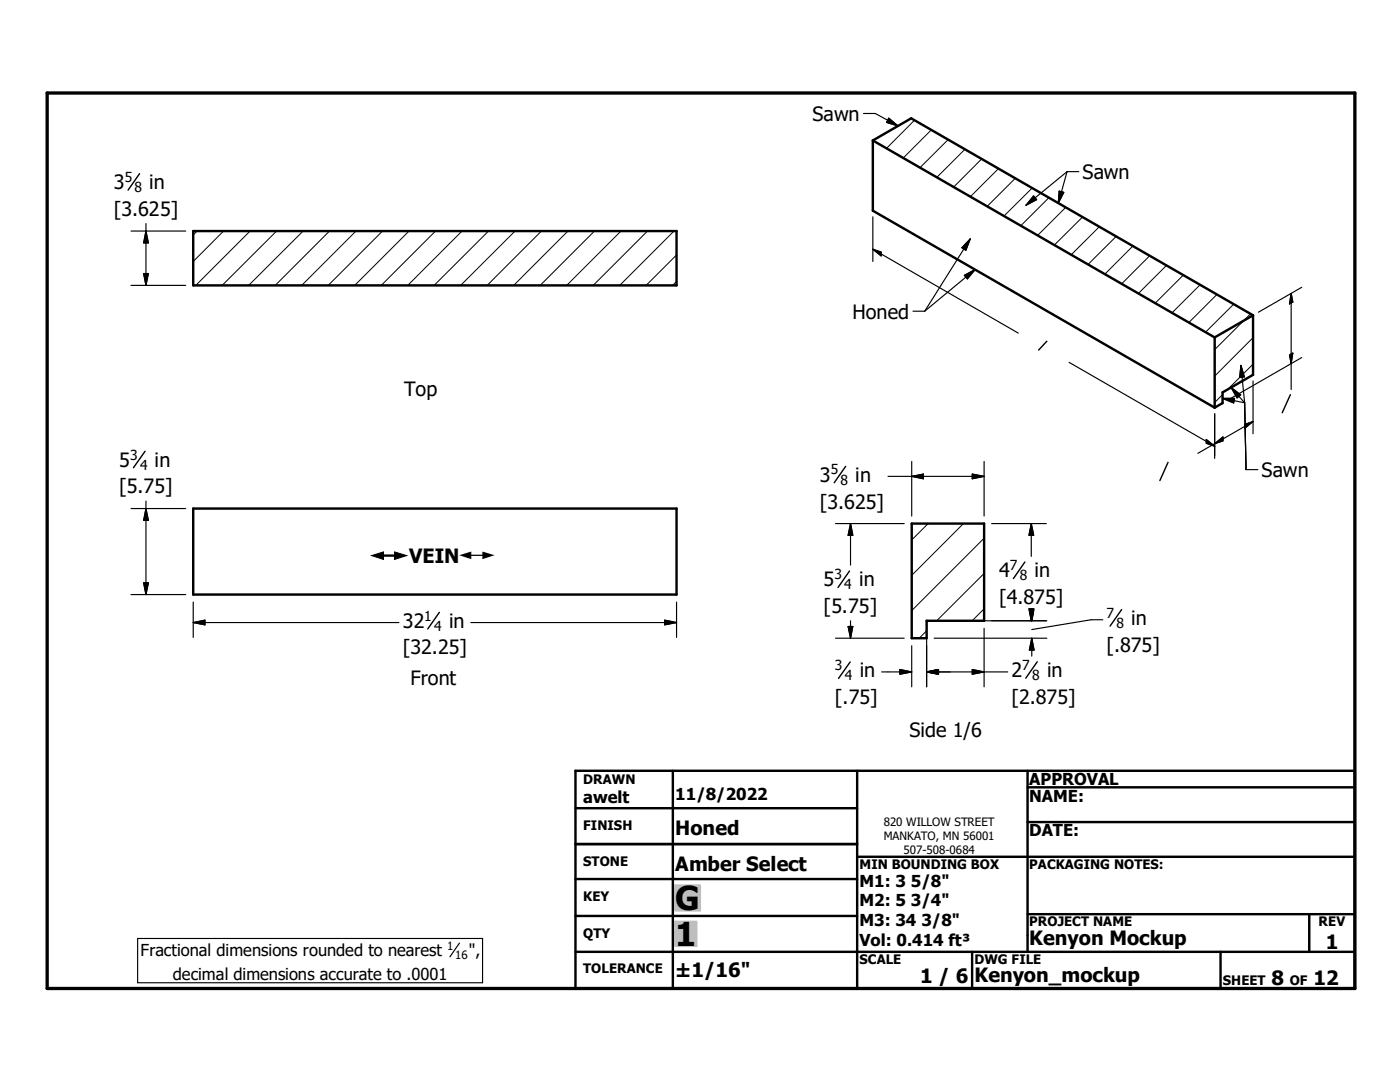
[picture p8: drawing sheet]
<svg xmlns="http://www.w3.org/2000/svg" width="279mm" height="216mm" viewBox="0 0 279 216" stroke-linecap="round" stroke-linejoin="round" font-family="sans-serif">
<g fill="none" stroke="#000" stroke-width=".48">
<path d="M174.2 28v14l68.2 39.3M174.2 28l68.2 39.3M174.2 28l7.6-4.4 68.3 39.3M38.6 46.1h96.4v10.8h-96.4zM242.4 67.3v14M250.1 62.9l-7.7 4.4M250.1 62.9v11.9l-6.1 3.5v2.1l-1.6 .9M38.6 101.5h96.4v17.1h-96.4zM182 104.5h14.4v19.4h-11.5v3.4h-2.9zM114.8 153.8h155.6v43.4h-155.6zM134.3 153.8v43.4M171.1 153.8v43.4"/>
<path d="M205.1 157.1h65.3M205.1 153.8v36.1M114.8 175.4h56.3M114.8 161.3h56.3M114.8 168.4h56.3M171.1 171h99.3M205.1 164h65.3M114.8 182.8h56.3M114.8 189.9h155.6M194 189.9v7.3M205.1 182.4h65.3M243.6 189.9v7.3"/>
<path d="M261.3 182.4v7.5"/>
</g>
<g fill="none" stroke="#000" stroke-width=".2">
<path d="M182.5 24l-5.6 5.6M185.9 25.9l-5.7 5.6M189.2 27.9l-5.6 5.6M192.6 29.8l-5.6 5.6M195.9 31.7l-5.6 5.6M199.3 33.6l-5.6 5.7M202.6 35.6l-5.6 5.6M206 37.5l-5.6 5.6M209.3 39.5l-5.6 5.5M39.3 46.1l-.7 .8M44.6 46.1l-6 6.1M49.9 46.1l-10.8 10.8"/>
<path d="M55.2 46.1l-10.9 10.8M60.5 46.1l-10.9 10.8M65.8 46.1l-10.9 10.8M71 46.1l-10.8 10.8M76.3 46.1l-10.8 10.8M81.6 46.1l-10.8 10.8M86.9 46.1l-10.8 10.8M92.2 46.1l-10.8 10.8M97.5 46.1l-10.9 10.8M102.8 46.1l-10.9 10.8M108.1 46.1l-10.9 10.8M113.3 46.1l-10.8 10.8"/>
<path d="M118.6 46.1l-10.8 10.8M123.9 46.1l-10.8 10.8M129.2 46.1l-10.8 10.8M134.5 46.1l-10.8 10.8M135 56.2l-.8 .7M135 50.9l-6.1 6M212.7 41.4l-5.6 5.6M216 43.3l-5.6 5.6M219.4 45.2l-5.6 5.7M222.8 47.2l-5.7 5.6M226.1 49.1l-5.6 5.6M229.4 51l-5.6 5.6"/>
<path d="M232.8 53l-5.6 5.6M236.2 54.9l-5.7 5.6M239.5 56.8l-5.6 5.6M242.8 58.8l-5.5 5.6M244 78.7l-1.6 1.6M246.2 60.7l-5.6 5.6M249.6 62.6l-7.2 7.2M250.1 72.7l-5.1 5M250.1 67.4l-7.7 7.6M185.2 104.5l-3.2 3.2M192.3 104.5l-10.3 10.3M196.4 114.4l-9.5 9.5"/>
<path d="M196.4 107.4l-14.4 14.4M184.9 125.9l-1.4 1.4M196.4 121.5l-2.4 2.4"/>
</g>
<path d="M9.4 18.6h261v178.6h-261z" fill="none" stroke="#000" stroke-width=".66"/>
<g fill="#c0c0c0" stroke="#c0c0c0" stroke-width=".48">
<path d="M134.8 183.9h4.2v4.8z"/>
<path d="M134.8 183.9l4.2 4.8h-4.2z"/>
<path d="M134.8 176.7h4.9v5z"/>
<path d="M134.8 176.7l4.9 5h-4.9z"/>
</g>
<g fill="none" stroke="#000" stroke-width=".23">
<path d="M172.3 22.6h2.4l4.5 2.5M177.4 23.6l1.8 1.5-2.3-.7zM206.3 39.1l.6 .7-2.1 1.2zM211.4 38.1l.9 .3-1.1 2.1zM213 34.2l-8.2 6.8M213 34.2l-1.8 6.3M213 34.2h2.3M26.1 46.1h11M26.1 56.9h11M28.7 54.6h.9l-.5 2.3zM29.1 44.6v12.3M29.1 46.1l.5 2.4h-.9z"/>
<path d="M174.2 49.7l29 16.8M174.2 49.7l1.6 .6v.8zM174.2 43.3v8.9M192.5 54.9l2.1-1.1-1.5 1.8zM193.6 47.7l-9.1 14.4M193.6 47.7l-.8 2.2-.8-.5zM194.6 53.8l-10.1 8.3M257.7 58.5v19.2M257.7 58.5l.3 1.8-.7 .4zM259.8 57.3l-8.7 5M182.2 62.1h2.3M213.4 72.3l29 16.7"/>
<path d="M244 79.5l4.4 .9M244 79.5h2.4l-.2 .9zM245.7 77.3l2.7 3.1M245.7 77.3l1.9 1.5-.7 .6zM247.7 72.9l.7 7.5M247.7 72.9l.6 2.3-.9 .1zM250.1 76v10.5M257.3 70.8l.7-.3-.3 2.1zM259.8 71.3l-14.7 8.5M29.1 100v18.6M177.2 95.1h19.2M182 92.1v10.9"/>
<path d="M182 95.1l2.3-.5v.9zM194 94.6l2.4 .5-2.4 .4zM196.4 92.1v10.9M240.7 87.7l1.7 1.3-1.7-.5zM242.4 82.6v8.9M242.4 88.5l1.7-1.3v.8zM242.4 88.5l-3.3 2M248.4 80.4l.3 13.3h2.3M248.4 84.7l1.7-.6-1.7 1.4zM250.1 84.1l-7.7 4.4M26.1 101.5h11M26.1 118.6h11"/>
<path d="M28.7 116.3h.9l-.5 2.3zM29.1 101.5l.5 2.3h-.9zM166.7 104.5h13.8M169.7 104.5l.5 2.3h-.9zM169.7 104.5v8.2M197.9 104.5h10.9M205.8 104.5v6.5M205.8 104.5l.5 2.3h-.9zM38.6 124.2h41M38.6 124.2l2.3-.5v1zM38.6 120.1v7.1M94 124.2h41"/>
<path d="M132.7 123.7l2.3 .5-2.3 .5zM135 120.1v7.1M166.7 127.3h13.8M169.3 125h.9l-.5 2.3zM169.7 123.9v3.4M175.9 134.1h6.1M179.6 133.6l2.4 .5-2.4 .4zM182 128.8v8.2M184.9 134.1h16.2M184.9 134.1l2.4-.5v.9zM184.9 125.4v11.6M186.4 127.3h22.5"/>
<path d="M186.4 123.9h22.5M194 133.6l2.4 .5-2.4 .4zM196.4 125.4v11.6M205.4 121.5h.9l-.5 2.4zM205.6 122.1l.3 1.8M205.8 121.5v2.4M205.9 122.1v1.8M205.9 127.3v3.6M205.9 127.3l.5 2.4h-1zM206.3 122.1l-.4 1.8M220.1 123.7h-2.4l-11.8 1.9M27.5 187.3h68.8v8.8h-68.8z"/>
<path d="M91.7 188.2l-1.9 2.7"/>
</g>
<path d="M27.9 34.7l-2.3 3.2M208.9 68.1l-1.6 1.7M257.5 78.8l-1.6 3.6M28.9 90.1l-2.3 3.2M168.8 93l-2.3 3.3M233.1 92.3l-1.6 3.6M169.5 113.9l-2.3 3.3M204.5 112.1l-2.2 3.3M87.7 122.2l-2.3 3.3M169.7 132.1l-2.4 3.3M207 132l-2.3 3.3M223.8 121.6l-2.3 3.3" fill="none" stroke="#000" stroke-width=".28"/>
<g fill="#000" stroke="#000" stroke-width=".23">
<path d="M177.4 23.6l1.8 1.5-2.3-.7zM206.3 39.1l.6 .7-2.1 1.2zM211.4 38.1l.9 .3-1.1 2.1zM28.7 54.6h.9l-.5 2.3zM29.1 46.1l.5 2.4h-.9zM174.2 49.7l1.6 .6v.8zM193.6 47.7l-.8 2.2-.8-.5zM192.5 54.9l2.1-1.1-1.5 1.8zM244 79.5h2.4l-.2 .9zM245.7 77.3l1.9 1.5-.7 .6zM247.7 72.9l.6 2.3-.9 .1zM257.3 70.8l.7-.3-.3 2.1z"/>
<path d="M257.7 58.5l.3 1.8-.7 .4zM182 95.1l2.3-.5v.9zM194 94.6l2.4 .5-2.4 .4zM240.7 87.7l1.7 1.3-1.7-.5zM242.4 88.5l1.7-1.3v.8zM248.4 84.7l1.7-.6-1.7 1.4zM28.7 116.3h.9l-.5 2.3zM29.1 101.5l.5 2.3h-.9zM169.7 104.5l.5 2.3h-.9zM205.8 104.5l.5 2.3h-.9zM38.6 124.2l2.3-.5v1zM132.7 123.7l2.3 .5-2.3 .5z"/>
<path d="M169.3 125h.9l-.5 2.3zM179.6 133.6l2.4 .5-2.4 .4zM184.9 134.1l2.4-.5v.9zM194 133.6l2.4 .5-2.4 .4zM205.4 121.5h.9l-.5 2.4zM205.4 121.5h1l-.5 2.4zM205.9 127.3l.5 2.4h-1z"/>
</g>
<g fill="#fff" stroke="#fff" stroke-width=".23">
<path d="M74.1 109.6h25.1v2.8z"/>
<path d="M74.1 109.6l25.1 2.8h-25.1z"/>
</g>
<g font-size="6.6">
<text x="134.7" y="181.6">G</text>
<text x="134.7" y="188.7">1</text>
</g>
<g font-size="3.9">
<text x="162.2" y="24.1">Sawn</text>
<text x="216" y="35.7">Sawn</text>
<text x="22.7" y="37.8">3</text>
<text x="29.8" y="37.8">in</text>
<text x="22.7" y="43.1">[3.625]</text>
<text x="170.1" y="63.6">Honed</text>
<text x="80.6" y="79">Top</text>
<text x="23.8" y="93.1">5</text>
<text x="30.9" y="93.1">in</text>
<text x="251.8" y="95.2">Sawn</text>
<text x="23.8" y="98.5">[5.75]</text>
<text x="163.6" y="96.1">3</text>
<text x="163.6" y="101.5">[3.625]</text>
<text x="170.7" y="96.1">in</text>
<text x="81.7" y="112.4">VEIN</text>
<text x="164.4" y="117">5</text>
<text x="171.4" y="117">in</text>
<text x="199.4" y="115.2">4</text>
<text x="206.5" y="115.2">in</text>
<text x="80.4" y="125.3">32</text>
<text x="89.6" y="125.3">in</text>
<text x="164.4" y="122.3">[5.75]</text>
<text x="199.4" y="120.6">[4.875]</text>
<text x="225.8" y="124.7">in</text>
<text x="80.4" y="130.6">[32.25]</text>
<text x="220.9" y="130">[.875]</text>
<text x="81.9" y="136.8">Front</text>
<text x="171.6" y="135.2">in</text>
<text x="201.8" y="135.1">2</text>
<text x="209" y="135.1">in</text>
<text x="166.6" y="140.5">[.75]</text>
<text x="201.8" y="140.5">[2.875]</text>
<text x="181.5" y="147">Side 1/6</text>
<text x="134.7" y="166.6">Honed</text>
<text x="134.7" y="173.8">Amber Select</text>
<text x="205.4" y="188.6">Kenyon Mockup</text>
<text x="264.6" y="189.3">1</text>
<text x="134.7" y="194.9">±1/16&quot;</text>
<text x="183.6" y="196.1">1 / 6</text>
<text x="194.5" y="196">Kenyon_mockup</text>
<text x="253.8" y="196.6">8</text>
<text x="262.1" y="196.6">12</text>
</g>
<g font-size="3.3">
<text x="116.4" y="160.2">awelt</text>
<text x="134.7" y="159.7">11/8/2022</text>
<text x="205.4" y="156.7">APPROVAL</text>
<text x="205.4" y="159.9">NAME:</text>
<text x="205.4" y="166.9">DATE:</text>
<text x="171.5" y="176.9">M1: 3 5/8&quot;</text>
<text x="171.5" y="180.8">M2: 5 3/4&quot;</text>
<text x="171.5" y="184.8">M3: 34 3/8&quot;</text>
<text x="28.1" y="190.8">Fractional dimensions rounded to nearest</text>
<text x="93.6" y="190.8">&quot;,</text>
<text x="171.5" y="188.7">Vol: 0.414 ft³</text>
<text x="34.5" y="195.5">decimal dimensions accurate to .0001</text>
</g>
<g font-size="3.1">
<text x="74.2" y="112.4">#</text>
<text x="91.7" y="112.4">#</text>
</g>
<g font-size="2.8">
<text x="24.9" y="36.3">5</text>
<text x="26.8" y="38.4">8</text>
<text x="26" y="91.7">3</text>
<text x="27.9" y="93.7">4</text>
<text x="165.8" y="94.7">5</text>
<text x="167.7" y="96.8">8</text>
<text x="201.5" y="113.7">7</text>
<text x="166.5" y="115.5">3</text>
<text x="168.5" y="117.6">4</text>
<text x="203.5" y="115.8">8</text>
<text x="84.7" y="123.8">1</text>
<text x="86.7" y="125.9">4</text>
<text x="220.9" y="123.3">7</text>
<text x="222.8" y="125.3">8</text>
<text x="166.6" y="133.7">3</text>
<text x="168.6" y="135.7">4</text>
<text x="204" y="133.7">7</text>
<text x="206" y="135.7">8</text>
</g>
<g font-size="2.6">
<text x="116.4" y="156.4">DRAWN</text>
<text x="116.4" y="165.6">FINISH</text>
<text x="116.4" y="172.8">STONE</text>
<text x="171.5" y="173.4">MIN BOUNDING BOX</text>
<text x="205.4" y="173.4">PACKAGING NOTES:</text>
<text x="116.4" y="179.9">KEY</text>
<text x="205.4" y="184.8">PROJECT NAME</text>
<text x="263.1" y="184.8">REV</text>
<text x="116.4" y="187.1">QTY</text>
<text x="116.4" y="194.2">TOLERANCE</text>
<text x="171.5" y="192.4">SCALE</text>
<text x="194.5" y="192.4">DWG FILE</text>
<text x="244.1" y="196.6">SHEET</text>
<text x="257.4" y="196.6">OF</text>
</g>
<g font-size="2.3">
<text x="176.4" y="164.8">820 WILLOW STREET</text>
<text x="176.4" y="167.6">MANKATO, MN 56001</text>
<text x="180.3" y="170.3">507-508-0684</text>
<text x="89.2" y="189.6">1</text>
<text x="90.8" y="191.3">16</text>
</g>
</svg>
